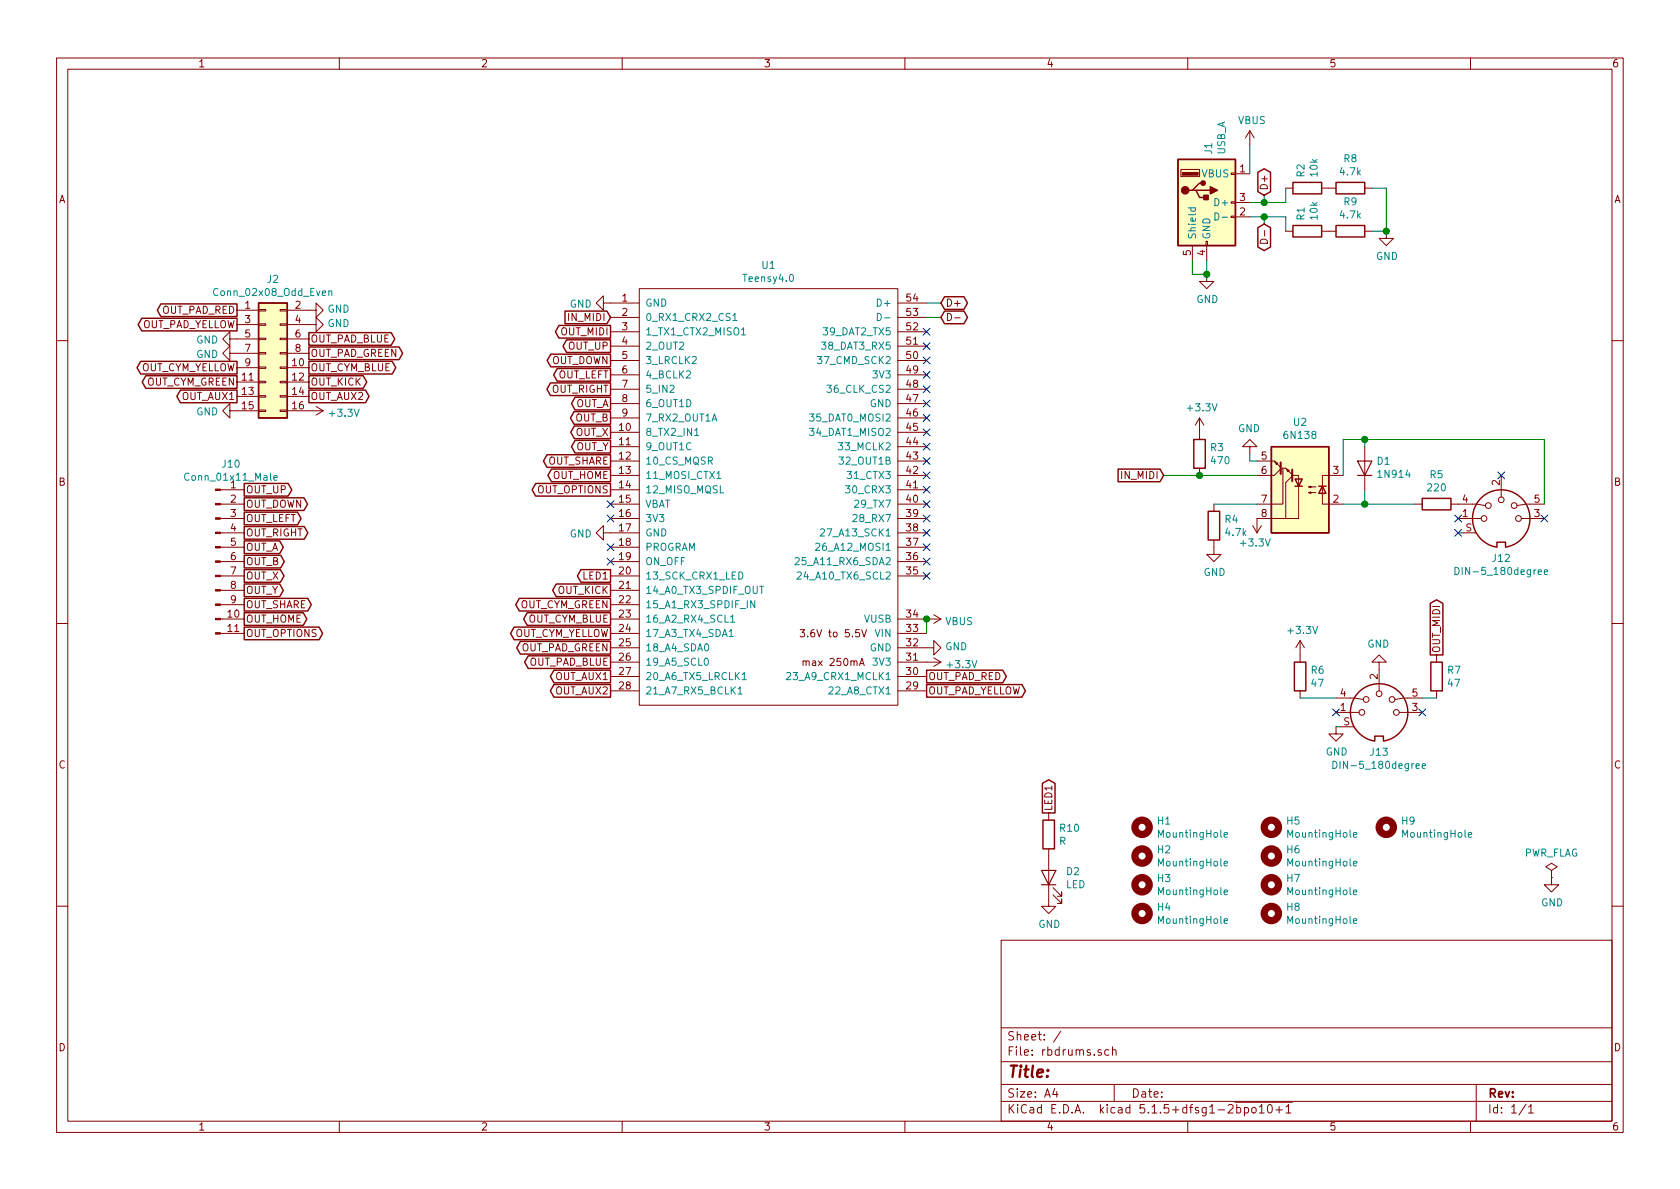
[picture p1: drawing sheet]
EESchema Schematic File Version 4
EELAYER 30 0
EELAYER END
$Descr A4 11693 8268
encoding utf-8
Sheet 1 1
Title ""
Date ""
Rev ""
Comp ""
Comment1 ""
Comment2 ""
Comment3 ""
Comment4 ""
$EndDescr
$Comp
L teensy:Teensy4.0 U1
U 1 1
P 5350 3450
F 0 "U1" H 5350 5065 50  0000 C CNN
F 1 "Teensy4.0" H 5350 4974 50  0000 C CNN
F 2 "teensy:Teensy40_SMT" H 4950 3650 50  0001 C CNN
F 3 "" H 4950 3650 50  0001 C CNN
	1    5350 3450
	1    0    0    -1  
$EndComp
$Comp
L Connector:USB_A J1
U 1 1
P 8400 1400
F 0 "J1" V 8411 1730 50  0000 L CNN
F 1 "USB_A" V 8502 1730 50  0000 L CNN
F 2 "rbdrums:USB_A_Stewart_SS-52100-001_Horizontal" H 8550 1350 50  0001 C CNN
F 3 " ~" H 8550 1350 50  0001 C CNN
	1    8400 1400
	1    0    0    -1  
$EndComp
$Comp
L power:GND #PWR0102
U 1 1
P 8400 1900
F 0 "#PWR0102" H 8400 1650 50  0001 C CNN
F 1 "GND" H 8405 1727 50  0000 C CNN
F 2 "" H 8400 1900 50  0001 C CNN
F 3 "" H 8400 1900 50  0001 C CNN
	1    8400 1900
	1    0    0    -1  
$EndComp
Wire Wire Line
	8400 1900 8400 1800
$Comp
L Device:R R1
U 1 1
P 9100 1600
F 0 "R1" H 9170 1646 50  0000 L CNN
F 1 "10k" H 9170 1555 50  0000 L CNN
F 2 "Resistor_THT:R_Axial_DIN0204_L3.6mm_D1.6mm_P7.62mm_Horizontal" V 9030 1600 50  0001 C CNN
F 3 "~" H 9100 1600 50  0001 C CNN
	1    9100 1600
	0    -1   -1   0   
$EndComp
Wire Wire Line
	8700 1500 8800 1500
$Comp
L power:GND #PWR0103
U 1 1
P 9650 1600
F 0 "#PWR0103" H 9650 1350 50  0001 C CNN
F 1 "GND" H 9655 1427 50  0000 C CNN
F 2 "" H 9650 1600 50  0001 C CNN
F 3 "" H 9650 1600 50  0001 C CNN
	1    9650 1600
	1    0    0    -1  
$EndComp
$Comp
L Device:R R2
U 1 1
P 9100 1300
F 0 "R2" H 9170 1346 50  0000 L CNN
F 1 "10k" H 9170 1255 50  0000 L CNN
F 2 "Resistor_THT:R_Axial_DIN0204_L3.6mm_D1.6mm_P7.62mm_Horizontal" V 9030 1300 50  0001 C CNN
F 3 "~" H 9100 1300 50  0001 C CNN
	1    9100 1300
	0    -1   -1   0   
$EndComp
Wire Wire Line
	8700 1200 8700 1000
Wire Wire Line
	8700 1400 8800 1400
Text GLabel 6550 2100 2    50   BiDi ~ 0
D+
Text GLabel 6550 2200 2    50   BiDi ~ 0
D-
Wire Wire Line
	6450 2100 6550 2100
Wire Wire Line
	6450 2200 6550 2200
Text GLabel 8800 1350 1    50   BiDi ~ 0
D+
Wire Wire Line
	8800 1550 8800 1500
Connection ~ 8800 1500
Wire Wire Line
	8800 1350 8800 1400
Connection ~ 8800 1400
Text GLabel 6450 4700 2    50   Output ~ 0
OUT_PAD_RED
Text GLabel 6450 4800 2    50   Output ~ 0
OUT_PAD_YELLOW
Text GLabel 4250 4600 0    50   Output ~ 0
OUT_PAD_BLUE
Text GLabel 4250 4500 0    50   Output ~ 0
OUT_PAD_GREEN
Text GLabel 4250 4400 0    50   Output ~ 0
OUT_CYM_YELLOW
Text GLabel 4250 4300 0    50   Output ~ 0
OUT_CYM_BLUE
Text GLabel 4250 4200 0    50   Output ~ 0
OUT_CYM_GREEN
Text GLabel 4250 4100 0    50   Output ~ 0
OUT_KICK
Text GLabel 4250 4700 0    50   Output ~ 0
OUT_AUX1
$Comp
L power:+3.3V #PWR0106
U 1 1
P 6450 4600
F 0 "#PWR0106" H 6450 4450 50  0001 C CNN
F 1 "+3.3V" V 6465 4728 50  0000 L CNN
F 2 "" H 6450 4600 50  0001 C CNN
F 3 "" H 6450 4600 50  0001 C CNN
	1    6450 4600
	0    1    1    0   
$EndComp
Text GLabel 4250 2400 0    50   Output ~ 0
OUT_UP
Text GLabel 4250 3200 0    50   Output ~ 0
OUT_SHARE
Text GLabel 4250 3300 0    50   Output ~ 0
OUT_HOME
Text GLabel 4250 3400 0    50   Output ~ 0
OUT_OPTIONS
Text GLabel 4250 2900 0    50   Output ~ 0
OUT_B
Text GLabel 4250 3000 0    50   Output ~ 0
OUT_X
Text GLabel 4250 3100 0    50   Output ~ 0
OUT_Y
Text GLabel 4250 4800 0    50   Output ~ 0
OUT_AUX2
Wire Wire Line
	8300 1800 8300 1900
Wire Wire Line
	8300 1900 8400 1900
$Comp
L power:VBUS #PWR0104
U 1 1
P 8700 1000
F 0 "#PWR0104" H 8700 850 50  0001 C CNN
F 1 "VBUS" H 8715 1173 50  0000 C CNN
F 2 "" H 8700 1000 50  0001 C CNN
F 3 "" H 8700 1000 50  0001 C CNN
	1    8700 1000
	1    0    0    -1  
$EndComp
Connection ~ 8400 1900
Text GLabel 8800 1550 3    50   BiDi ~ 0
D-
Wire Wire Line
	8800 1400 8950 1400
Wire Wire Line
	8950 1500 8950 1600
Wire Wire Line
	8800 1500 8950 1500
Wire Wire Line
	9650 1600 9550 1600
Connection ~ 9650 1600
Text GLabel 4250 2200 0    50   Input ~ 0
IN_MIDI
Text GLabel 8100 3300 0    50   Input ~ 0
IN_MIDI
Wire Wire Line
	8100 3300 8350 3300
$Comp
L Isolator:6N138 U2
U 1 1
P 9050 3400
F 0 "U2" H 9050 2933 50  0000 C CNN
F 1 "6N138" H 9050 3024 50  0000 C CNN
F 2 "Package_DIP:DIP-8_W7.62mm" H 9340 3100 50  0001 C CNN
F 3 "http://www.onsemi.com/pub/Collateral/HCPL2731-D.pdf" H 9340 3100 50  0001 C CNN
	1    9050 3400
	-1   0    0    1   
$EndComp
Wire Wire Line
	8750 3300 8350 3300
Connection ~ 8350 3300
$Comp
L power:GND #PWR04
U 1 1
P 8700 3150
F 0 "#PWR04" H 8700 2900 50  0001 C CNN
F 1 "GND" H 8705 2977 50  0000 C CNN
F 2 "" H 8700 3150 50  0001 C CNN
F 3 "" H 8700 3150 50  0001 C CNN
	1    8700 3150
	-1   0    0    1   
$EndComp
Wire Wire Line
	8700 3150 8700 3200
Wire Wire Line
	8700 3200 8750 3200
$Comp
L Device:R R4
U 1 1
P 8450 3650
F 0 "R4" H 8520 3696 50  0000 L CNN
F 1 "4.7k" H 8520 3605 50  0000 L CNN
F 2 "Resistor_THT:R_Axial_DIN0204_L3.6mm_D1.6mm_P7.62mm_Horizontal" V 8380 3650 50  0001 C CNN
F 3 "~" H 8450 3650 50  0001 C CNN
	1    8450 3650
	1    0    0    -1  
$EndComp
Wire Wire Line
	8450 3500 8750 3500
$Comp
L power:GND #PWR03
U 1 1
P 8450 3800
F 0 "#PWR03" H 8450 3550 50  0001 C CNN
F 1 "GND" H 8455 3627 50  0000 C CNN
F 2 "" H 8450 3800 50  0001 C CNN
F 3 "" H 8450 3800 50  0001 C CNN
	1    8450 3800
	1    0    0    -1  
$EndComp
$Comp
L rbdrums:DIN-5_180degree-shield J12
U 1 1
P 10450 3600
F 0 "J12" H 10450 3325 50  0000 C CNN
F 1 "DIN-5_180degree" H 10450 3234 50  0000 C CNN
F 2 "rbdrums:DIN5-180Deg-Female-MIDI" H 10450 3600 50  0001 C CNN
F 3 "http://www.mouser.com/ds/2/18/40_c091_abd_e-75918.pdf" H 10450 3600 50  0001 C CNN
	1    10450 3600
	1    0    0    -1  
$EndComp
$Comp
L Device:R R5
U 1 1
P 10000 3500
F 0 "R5" V 9793 3500 50  0000 C CNN
F 1 "220" V 9884 3500 50  0000 C CNN
F 2 "Resistor_THT:R_Axial_DIN0204_L3.6mm_D1.6mm_P7.62mm_Horizontal" V 9930 3500 50  0001 C CNN
F 3 "~" H 10000 3500 50  0001 C CNN
	1    10000 3500
	0    1    1    0   
$EndComp
Wire Wire Line
	10750 3500 10750 3050
Wire Wire Line
	9350 3050 9350 3300
$Comp
L Diode:1N914 D1
U 1 1
P 9500 3250
F 0 "D1" V 9546 3171 50  0000 R CNN
F 1 "1N914" V 9455 3171 50  0000 R CNN
F 2 "Diode_THT:D_DO-35_SOD27_P7.62mm_Horizontal" H 9500 3075 50  0001 C CNN
F 3 "http://www.vishay.com/docs/85622/1n914.pdf" H 9500 3250 50  0001 C CNN
	1    9500 3250
	0    -1   -1   0   
$EndComp
Wire Wire Line
	9350 3500 9500 3500
Wire Wire Line
	9350 3050 9500 3050
Wire Wire Line
	9500 3050 9500 3100
Connection ~ 9500 3050
Wire Wire Line
	9500 3050 10750 3050
Wire Wire Line
	9500 3400 9500 3500
Connection ~ 9500 3500
Wire Wire Line
	9500 3500 9850 3500
$Comp
L rbdrums:DIN-5_180degree-shield J13
U 1 1
P 9600 4950
F 0 "J13" H 9600 4675 50  0000 C CNN
F 1 "DIN-5_180degree" H 9600 4584 50  0000 C CNN
F 2 "rbdrums:DIN5-180Deg-Female-MIDI" H 9600 4950 50  0001 C CNN
F 3 "http://www.mouser.com/ds/2/18/40_c091_abd_e-75918.pdf" H 9600 4950 50  0001 C CNN
	1    9600 4950
	1    0    0    -1  
$EndComp
$Comp
L power:GND #PWR07
U 1 1
P 9600 4650
F 0 "#PWR07" H 9600 4400 50  0001 C CNN
F 1 "GND" H 9605 4477 50  0000 C CNN
F 2 "" H 9600 4650 50  0001 C CNN
F 3 "" H 9600 4650 50  0001 C CNN
	1    9600 4650
	-1   0    0    1   
$EndComp
Wire Wire Line
	9050 4850 9300 4850
Wire Wire Line
	10000 4850 9900 4850
Text GLabel 10000 4550 1    50   Output ~ 0
OUT_MIDI
Text GLabel 4250 2300 0    50   Output ~ 0
OUT_MIDI
NoConn ~ 4250 3800
NoConn ~ 4250 3900
NoConn ~ 6450 4000
NoConn ~ 6450 3900
NoConn ~ 6450 3800
NoConn ~ 6450 3700
NoConn ~ 6450 3600
NoConn ~ 6450 3500
NoConn ~ 6450 3400
NoConn ~ 6450 3300
NoConn ~ 6450 3200
NoConn ~ 6450 3100
NoConn ~ 6450 3000
NoConn ~ 6450 2900
NoConn ~ 6450 2700
NoConn ~ 6450 2600
NoConn ~ 6450 2500
NoConn ~ 6450 2400
NoConn ~ 6450 2300
NoConn ~ 10450 3300
NoConn ~ 10150 3600
NoConn ~ 10750 3600
NoConn ~ 9300 4950
NoConn ~ 9900 4950
NoConn ~ 6450 2800
$Comp
L power:GND #PWR0101
U 1 1
P 6450 4500
F 0 "#PWR0101" H 6450 4250 50  0001 C CNN
F 1 "GND" V 6455 4372 50  0000 R CNN
F 2 "" H 6450 4500 50  0001 C CNN
F 3 "" H 6450 4500 50  0001 C CNN
	1    6450 4500
	0    -1   -1   0   
$EndComp
NoConn ~ 4250 3600
NoConn ~ 4250 3500
$Comp
L power:GND #PWR0107
U 1 1
P 4250 3700
F 0 "#PWR0107" H 4250 3450 50  0001 C CNN
F 1 "GND" V 4255 3572 50  0000 R CNN
F 2 "" H 4250 3700 50  0001 C CNN
F 3 "" H 4250 3700 50  0001 C CNN
	1    4250 3700
	0    1    1    0   
$EndComp
$Comp
L power:PWR_FLAG #FLG0101
U 1 1
P 10800 6100
F 0 "#FLG0101" H 10800 6175 50  0001 C CNN
F 1 "PWR_FLAG" H 10800 6273 50  0000 C CNN
F 2 "" H 10800 6100 50  0001 C CNN
F 3 "~" H 10800 6100 50  0001 C CNN
	1    10800 6100
	1    0    0    -1  
$EndComp
$Comp
L power:GND #PWR0108
U 1 1
P 10800 6100
F 0 "#PWR0108" H 10800 5850 50  0001 C CNN
F 1 "GND" H 10805 5927 50  0000 C CNN
F 2 "" H 10800 6100 50  0001 C CNN
F 3 "" H 10800 6100 50  0001 C CNN
	1    10800 6100
	1    0    0    -1  
$EndComp
$Comp
L power:GND #PWR0109
U 1 1
P 2150 2150
F 0 "#PWR0109" H 2150 1900 50  0001 C CNN
F 1 "GND" V 2155 2022 50  0000 R CNN
F 2 "" H 2150 2150 50  0001 C CNN
F 3 "" H 2150 2150 50  0001 C CNN
	1    2150 2150
	0    -1   -1   0   
$EndComp
$Comp
L power:GND #PWR0112
U 1 1
P 1650 2450
F 0 "#PWR0112" H 1650 2200 50  0001 C CNN
F 1 "GND" V 1655 2322 50  0000 R CNN
F 2 "" H 1650 2450 50  0001 C CNN
F 3 "" H 1650 2450 50  0001 C CNN
	1    1650 2450
	0    1    1    0   
$EndComp
Text GLabel 1650 2150 0    50   Output ~ 0
OUT_PAD_RED
Text GLabel 1650 2250 0    50   Output ~ 0
OUT_PAD_YELLOW
Text GLabel 2150 2450 2    50   Output ~ 0
OUT_PAD_GREEN
Text GLabel 2150 2550 2    50   Output ~ 0
OUT_CYM_BLUE
Text GLabel 1650 2650 0    50   Output ~ 0
OUT_CYM_GREEN
Text GLabel 2150 2650 2    50   Output ~ 0
OUT_KICK
Text GLabel 1700 3400 2    50   Output ~ 0
OUT_UP
Text GLabel 1700 3500 2    50   Output ~ 0
OUT_DOWN
Text GLabel 1700 3600 2    50   Output ~ 0
OUT_LEFT
Text GLabel 1700 3700 2    50   Output ~ 0
OUT_RIGHT
Text GLabel 1700 4200 2    50   Output ~ 0
OUT_SHARE
Text GLabel 1700 4300 2    50   Output ~ 0
OUT_HOME
Text GLabel 1700 4400 2    50   Output ~ 0
OUT_OPTIONS
Text GLabel 1700 3800 2    50   Output ~ 0
OUT_A
Text GLabel 1700 3900 2    50   Output ~ 0
OUT_B
Text GLabel 1700 4000 2    50   Output ~ 0
OUT_X
Text GLabel 1700 4100 2    50   Output ~ 0
OUT_Y
Text GLabel 1650 2750 0    50   Output ~ 0
OUT_AUX1
Text GLabel 2150 2750 2    50   Output ~ 0
OUT_AUX2
$Comp
L power:GND #PWR0114
U 1 1
P 1650 2850
F 0 "#PWR0114" H 1650 2600 50  0001 C CNN
F 1 "GND" V 1655 2722 50  0000 R CNN
F 2 "" H 1650 2850 50  0001 C CNN
F 3 "" H 1650 2850 50  0001 C CNN
	1    1650 2850
	0    1    1    0   
$EndComp
$Comp
L power:+3.3V #PWR0115
U 1 1
P 2150 2850
F 0 "#PWR0115" H 2150 2700 50  0001 C CNN
F 1 "+3.3V" V 2165 2978 50  0000 L CNN
F 2 "" H 2150 2850 50  0001 C CNN
F 3 "" H 2150 2850 50  0001 C CNN
	1    2150 2850
	0    1    1    0   
$EndComp
$Comp
L power:VBUS #PWR08
U 1 1
P 6450 4300
F 0 "#PWR08" H 6450 4150 50  0001 C CNN
F 1 "VBUS" V 6465 4428 50  0000 L CNN
F 2 "" H 6450 4300 50  0001 C CNN
F 3 "" H 6450 4300 50  0001 C CNN
	1    6450 4300
	0    1    1    0   
$EndComp
$Comp
L power:GND #PWR01
U 1 1
P 4250 2100
F 0 "#PWR01" H 4250 1850 50  0001 C CNN
F 1 "GND" V 4255 1972 50  0000 R CNN
F 2 "" H 4250 2100 50  0001 C CNN
F 3 "" H 4250 2100 50  0001 C CNN
	1    4250 2100
	0    1    1    0   
$EndComp
Text GLabel 2150 2350 2    50   Output ~ 0
OUT_PAD_BLUE
$Comp
L Connector:Conn_01x11_Male J10
U 1 1
P 1500 3900
F 0 "J10" H 1608 4581 50  0000 C CNN
F 1 "Conn_01x11_Male" H 1608 4490 50  0000 C CNN
F 2 "rbdrums:ui_connector" H 1500 3900 50  0001 C CNN
F 3 "~" H 1500 3900 50  0001 C CNN
	1    1500 3900
	1    0    0    -1  
$EndComp
$Comp
L Connector_Generic:Conn_02x08_Odd_Even J2
U 1 1
P 1850 2450
F 0 "J2" H 1900 2967 50  0000 C CNN
F 1 "Conn_02x08_Odd_Even" H 1900 2876 50  0000 C CNN
F 2 "rbdrums:pad_connector" H 1850 2450 50  0001 C CNN
F 3 "~" H 1850 2450 50  0001 C CNN
	1    1850 2450
	1    0    0    -1  
$EndComp
$Comp
L power:GND #PWR0111
U 1 1
P 1650 2350
F 0 "#PWR0111" H 1650 2100 50  0001 C CNN
F 1 "GND" V 1655 2222 50  0000 R CNN
F 2 "" H 1650 2350 50  0001 C CNN
F 3 "" H 1650 2350 50  0001 C CNN
	1    1650 2350
	0    1    1    0   
$EndComp
$Comp
L power:GND #PWR0110
U 1 1
P 2150 2250
F 0 "#PWR0110" H 2150 2000 50  0001 C CNN
F 1 "GND" V 2155 2122 50  0000 R CNN
F 2 "" H 2150 2250 50  0001 C CNN
F 3 "" H 2150 2250 50  0001 C CNN
	1    2150 2250
	0    -1   -1   0   
$EndComp
Text GLabel 1650 2550 0    50   Output ~ 0
OUT_CYM_YELLOW
Text GLabel 4250 2800 0    50   Output ~ 0
OUT_A
Text GLabel 4250 2700 0    50   Output ~ 0
OUT_RIGHT
Text GLabel 4250 2600 0    50   Output ~ 0
OUT_LEFT
Text GLabel 4250 2500 0    50   Output ~ 0
OUT_DOWN
Wire Wire Line
	6450 4400 6450 4300
Connection ~ 6450 4300
$Comp
L Device:R R8
U 1 1
P 9400 1300
F 0 "R8" V 9193 1300 50  0000 C CNN
F 1 "4.7k" V 9284 1300 50  0000 C CNN
F 2 "Resistor_THT:R_Axial_DIN0204_L3.6mm_D1.6mm_P7.62mm_Horizontal" V 9330 1300 50  0001 C CNN
F 3 "~" H 9400 1300 50  0001 C CNN
	1    9400 1300
	0    1    1    0   
$EndComp
$Comp
L Device:R R9
U 1 1
P 9400 1600
F 0 "R9" V 9193 1600 50  0000 C CNN
F 1 "4.7k" V 9284 1600 50  0000 C CNN
F 2 "Resistor_THT:R_Axial_DIN0204_L3.6mm_D1.6mm_P7.62mm_Horizontal" V 9330 1600 50  0001 C CNN
F 3 "~" H 9400 1600 50  0001 C CNN
	1    9400 1600
	0    1    1    0   
$EndComp
Wire Wire Line
	8950 1300 8950 1400
Wire Wire Line
	9550 1300 9650 1300
Wire Wire Line
	9650 1300 9650 1600
$Comp
L power:+3.3V #PWR0105
U 1 1
P 8750 3600
F 0 "#PWR0105" H 8750 3450 50  0001 C CNN
F 1 "+3.3V" H 8765 3773 50  0000 C CNN
F 2 "" H 8750 3600 50  0001 C CNN
F 3 "" H 8750 3600 50  0001 C CNN
	1    8750 3600
	-1   0    0    1   
$EndComp
$Comp
L power:+3.3V #PWR0113
U 1 1
P 8350 3000
F 0 "#PWR0113" H 8350 2850 50  0001 C CNN
F 1 "+3.3V" H 8365 3173 50  0000 C CNN
F 2 "" H 8350 3000 50  0001 C CNN
F 3 "" H 8350 3000 50  0001 C CNN
	1    8350 3000
	1    0    0    -1  
$EndComp
$Comp
L power:+3.3V #PWR0116
U 1 1
P 9050 4550
F 0 "#PWR0116" H 9050 4400 50  0001 C CNN
F 1 "+3.3V" H 9065 4723 50  0000 C CNN
F 2 "" H 9050 4550 50  0001 C CNN
F 3 "" H 9050 4550 50  0001 C CNN
	1    9050 4550
	1    0    0    -1  
$EndComp
$Comp
L Device:R R6
U 1 1
P 9050 4700
F 0 "R6" H 9120 4746 50  0000 L CNN
F 1 "47" H 9120 4655 50  0000 L CNN
F 2 "Resistor_THT:R_Axial_DIN0204_L3.6mm_D1.6mm_P7.62mm_Horizontal" V 8980 4700 50  0001 C CNN
F 3 "~" H 9050 4700 50  0001 C CNN
	1    9050 4700
	1    0    0    -1  
$EndComp
$Comp
L Device:R R7
U 1 1
P 10000 4700
F 0 "R7" H 10070 4746 50  0000 L CNN
F 1 "47" H 10070 4655 50  0000 L CNN
F 2 "Resistor_THT:R_Axial_DIN0204_L3.6mm_D1.6mm_P7.62mm_Horizontal" V 9930 4700 50  0001 C CNN
F 3 "~" H 10000 4700 50  0001 C CNN
	1    10000 4700
	1    0    0    -1  
$EndComp
$Comp
L Device:R R3
U 1 1
P 8350 3150
F 0 "R3" H 8420 3196 50  0000 L CNN
F 1 "470" H 8420 3105 50  0000 L CNN
F 2 "Resistor_THT:R_Axial_DIN0204_L3.6mm_D1.6mm_P7.62mm_Horizontal" V 8280 3150 50  0001 C CNN
F 3 "~" H 8350 3150 50  0001 C CNN
	1    8350 3150
	1    0    0    -1  
$EndComp
$Comp
L Mechanical:MountingHole H1
U 1 1
P 7950 5750
F 0 "H1" H 8050 5796 50  0000 L CNN
F 1 "MountingHole" H 8050 5705 50  0000 L CNN
F 2 "MountingHole:MountingHole_3.2mm_M3_ISO14580" H 7950 5750 50  0001 C CNN
F 3 "~" H 7950 5750 50  0001 C CNN
	1    7950 5750
	1    0    0    -1  
$EndComp
$Comp
L Mechanical:MountingHole H2
U 1 1
P 7950 5950
F 0 "H2" H 8050 5996 50  0000 L CNN
F 1 "MountingHole" H 8050 5905 50  0000 L CNN
F 2 "MountingHole:MountingHole_3.2mm_M3_ISO14580" H 7950 5950 50  0001 C CNN
F 3 "~" H 7950 5950 50  0001 C CNN
	1    7950 5950
	1    0    0    -1  
$EndComp
$Comp
L Mechanical:MountingHole H3
U 1 1
P 7950 6150
F 0 "H3" H 8050 6196 50  0000 L CNN
F 1 "MountingHole" H 8050 6105 50  0000 L CNN
F 2 "MountingHole:MountingHole_3.2mm_M3_ISO14580" H 7950 6150 50  0001 C CNN
F 3 "~" H 7950 6150 50  0001 C CNN
	1    7950 6150
	1    0    0    -1  
$EndComp
$Comp
L Mechanical:MountingHole H4
U 1 1
P 7950 6350
F 0 "H4" H 8050 6396 50  0000 L CNN
F 1 "MountingHole" H 8050 6305 50  0000 L CNN
F 2 "MountingHole:MountingHole_3.2mm_M3_ISO14580" H 7950 6350 50  0001 C CNN
F 3 "~" H 7950 6350 50  0001 C CNN
	1    7950 6350
	1    0    0    -1  
$EndComp
$Comp
L Mechanical:MountingHole H5
U 1 1
P 8850 5750
F 0 "H5" H 8950 5796 50  0000 L CNN
F 1 "MountingHole" H 8950 5705 50  0000 L CNN
F 2 "MountingHole:MountingHole_3.2mm_M3_ISO14580" H 8850 5750 50  0001 C CNN
F 3 "~" H 8850 5750 50  0001 C CNN
	1    8850 5750
	1    0    0    -1  
$EndComp
$Comp
L Mechanical:MountingHole H6
U 1 1
P 8850 5950
F 0 "H6" H 8950 5996 50  0000 L CNN
F 1 "MountingHole" H 8950 5905 50  0000 L CNN
F 2 "MountingHole:MountingHole_3.2mm_M3_ISO14580" H 8850 5950 50  0001 C CNN
F 3 "~" H 8850 5950 50  0001 C CNN
	1    8850 5950
	1    0    0    -1  
$EndComp
$Comp
L Mechanical:MountingHole H7
U 1 1
P 8850 6150
F 0 "H7" H 8950 6196 50  0000 L CNN
F 1 "MountingHole" H 8950 6105 50  0000 L CNN
F 2 "MountingHole:MountingHole_3.2mm_M3_ISO14580" H 8850 6150 50  0001 C CNN
F 3 "~" H 8850 6150 50  0001 C CNN
	1    8850 6150
	1    0    0    -1  
$EndComp
$Comp
L Mechanical:MountingHole H8
U 1 1
P 8850 6350
F 0 "H8" H 8950 6396 50  0000 L CNN
F 1 "MountingHole" H 8950 6305 50  0000 L CNN
F 2 "MountingHole:MountingHole_3.2mm_M3_ISO14580" H 8850 6350 50  0001 C CNN
F 3 "~" H 8850 6350 50  0001 C CNN
	1    8850 6350
	1    0    0    -1  
$EndComp
$Comp
L Mechanical:MountingHole H9
U 1 1
P 9650 5750
F 0 "H9" H 9750 5796 50  0000 L CNN
F 1 "MountingHole" H 9750 5705 50  0000 L CNN
F 2 "MountingHole:MountingHole_3.2mm_M3_ISO14580" H 9650 5750 50  0001 C CNN
F 3 "~" H 9650 5750 50  0001 C CNN
	1    9650 5750
	1    0    0    -1  
$EndComp
Text GLabel 4250 4000 0    50   Output ~ 0
LED1
$Comp
L power:GND #PWR02
U 1 1
P 7300 6250
F 0 "#PWR02" H 7300 6000 50  0001 C CNN
F 1 "GND" H 7305 6077 50  0000 C CNN
F 2 "" H 7300 6250 50  0001 C CNN
F 3 "" H 7300 6250 50  0001 C CNN
	1    7300 6250
	1    0    0    -1  
$EndComp
$Comp
L Device:LED D2
U 1 1
P 7300 6100
F 0 "D2" V 7339 5983 50  0000 R CNN
F 1 "LED" V 7248 5983 50  0000 R CNN
F 2 "LED_THT:LED_D1.8mm_W1.8mm_H2.4mm_Horizontal_O1.27mm_Z1.6mm" H 7300 6100 50  0001 C CNN
F 3 "~" H 7300 6100 50  0001 C CNN
	1    7300 6100
	0    -1   -1   0   
$EndComp
$Comp
L Device:R R10
U 1 1
P 7300 5800
F 0 "R10" H 7370 5846 50  0000 L CNN
F 1 "R" H 7370 5755 50  0000 L CNN
F 2 "Resistor_THT:R_Axial_DIN0204_L3.6mm_D1.6mm_P7.62mm_Horizontal" V 7230 5800 50  0001 C CNN
F 3 "~" H 7300 5800 50  0001 C CNN
	1    7300 5800
	1    0    0    -1  
$EndComp
Text GLabel 7300 5650 1    50   Output ~ 0
LED1
$Comp
L power:GND #PWR0117
U 1 1
P 9300 5050
F 0 "#PWR0117" H 9300 4800 50  0001 C CNN
F 1 "GND" H 9305 4877 50  0000 C CNN
F 2 "" H 9300 5050 50  0001 C CNN
F 3 "" H 9300 5050 50  0001 C CNN
	1    9300 5050
	1    0    0    -1  
$EndComp
Wire Wire Line
	9325 5050 9300 5050
NoConn ~ 10150 3700
Wire Wire Line
	10150 3700 10175 3700
$EndSCHEMATC
